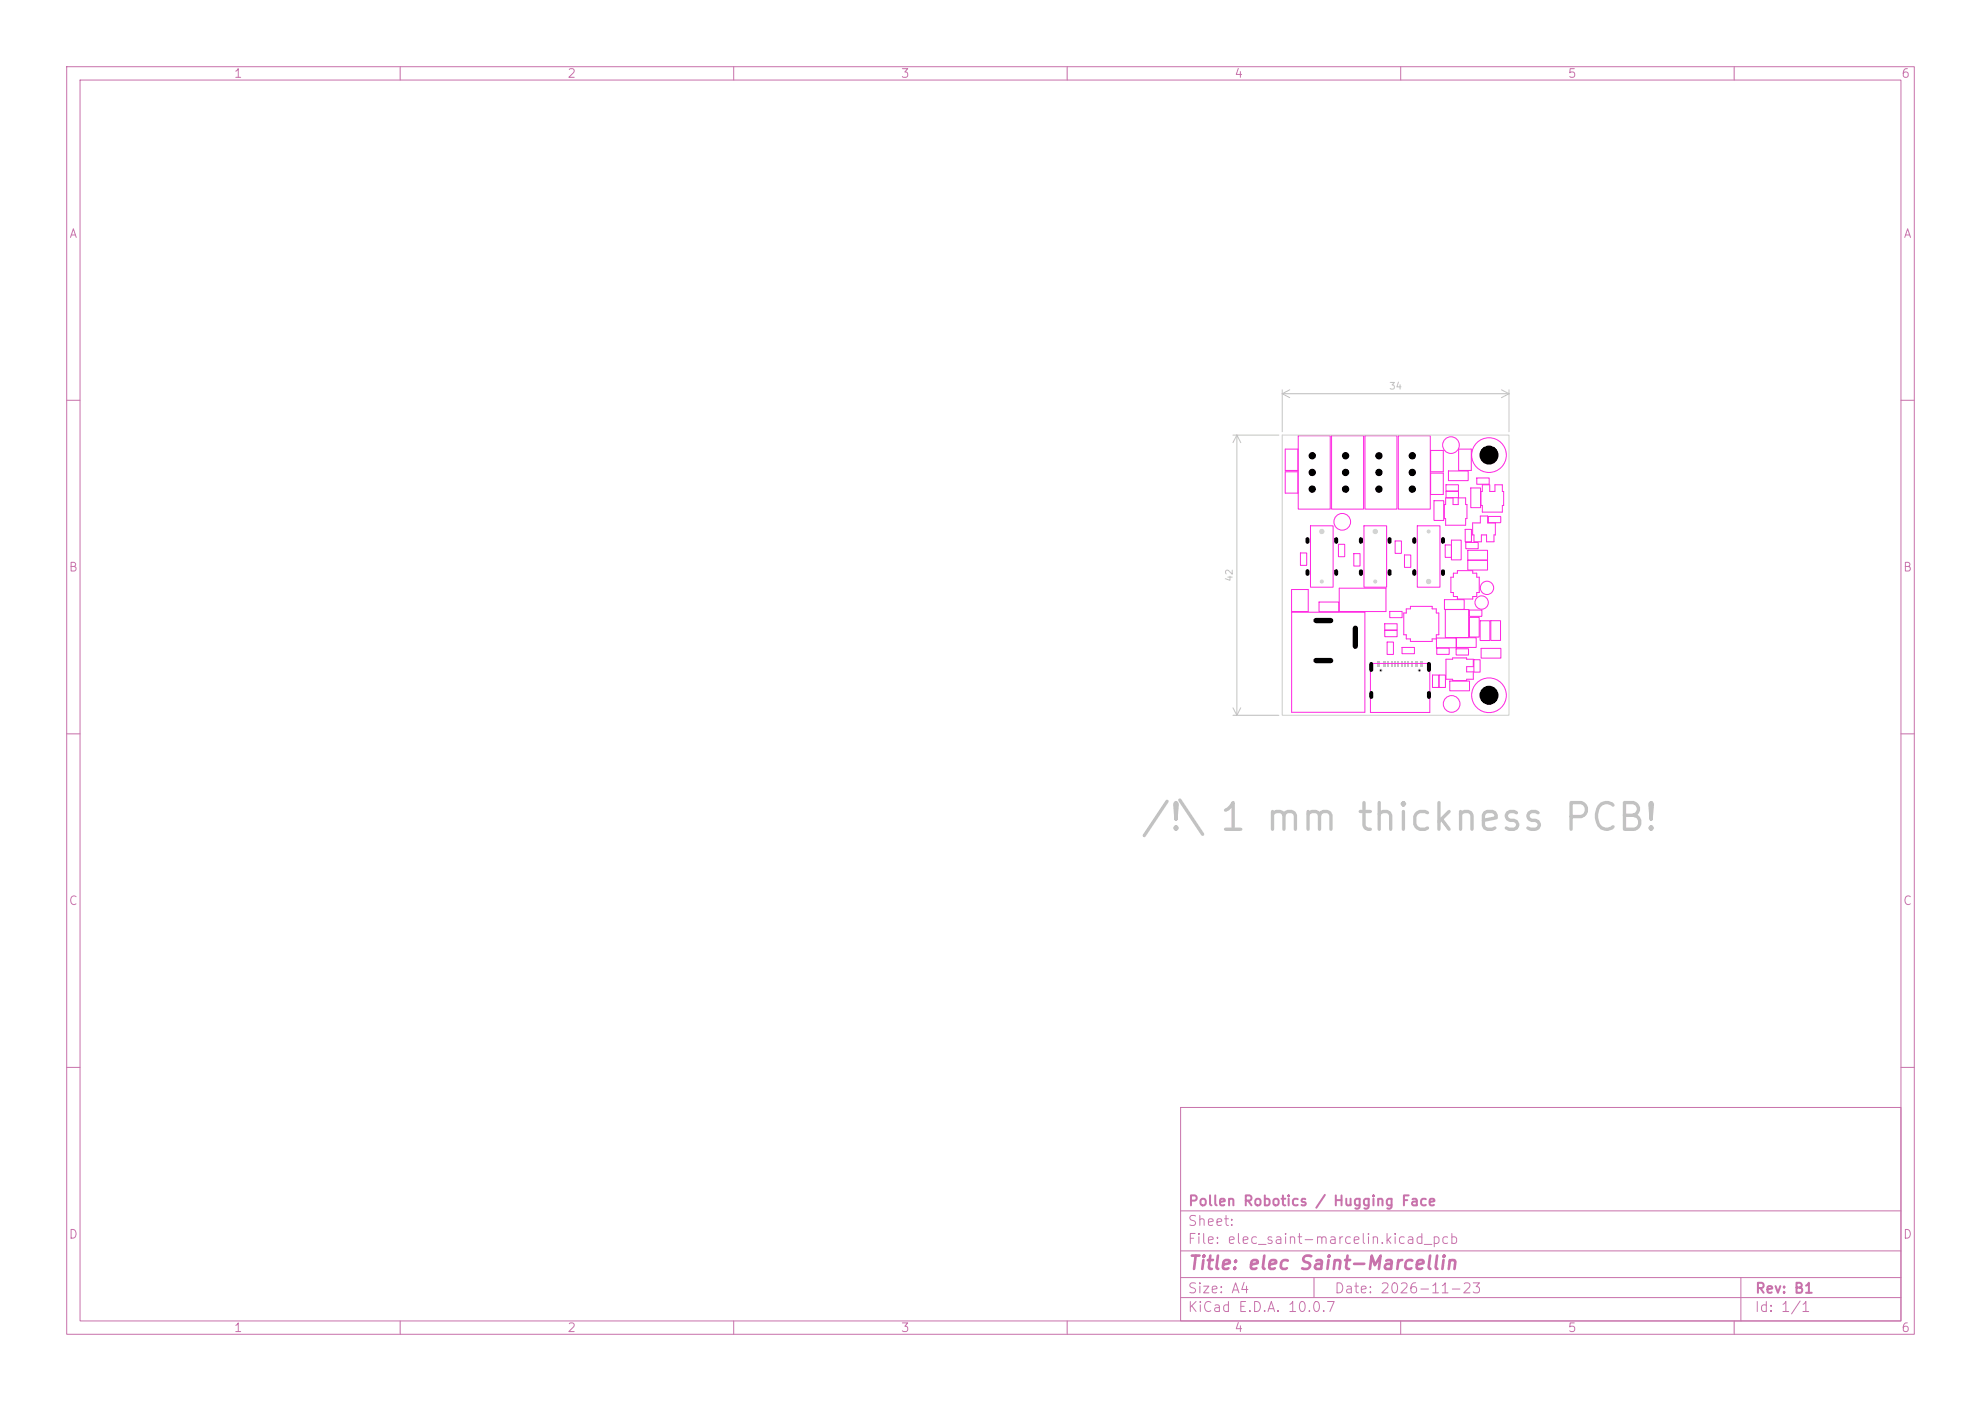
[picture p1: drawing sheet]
<svg xmlns="http://www.w3.org/2000/svg" width="297mm" height="210mm" viewBox="0 0 297 210" stroke-linecap="round" stroke-linejoin="round" font-family="sans-serif">
<g fill="none" stroke="#c872ab" stroke-width=".15">
<path d="M10 10h277v190h-277zM12 12h273v186h-273zM60 10v2M110 10v2M160 10v2M210 10v2M260 10v2M10 60h2M285 60h2M10 110h2M285 110h2M10 160h2"/>
<path d="M177 166h108v32h-108zM285 160h2M60 198v2M110 198v2M160 198v2M177 194.5h108M177 191.5h108M177 187.5h108M177 181.5h108M197 191.5v3M210 198v2M260 198v2"/>
<path d="M261 191.5v6.5"/>
</g>
<g fill="#c2c2c2">
<path d="M205.5 99.4h.2v1.1h-.2z"/>
<path d="M205.5 103.8h.2v.7h-.2z"/>
<path d="M206.5 99.1h.4v.9h-.4z"/>
<path d="M207.3 99.1h.4v.9h-.4z"/>
<path d="M208.1 99.1h.2v.9h-.2z"/>
<path d="M208.6 99.1h.2v.9h-.2z"/>
<path d="M209.1 99.1h.2v.9h-.2z"/>
<path d="M209.6 99.1h.2v.9h-.2z"/>
<path d="M210.1 99.1h.2v.9h-.2z"/>
<path d="M210.6 99.1h.2v.9h-.2z"/>
<path d="M211.1 99.1h.2v.9h-.2z"/>
<path d="M211.6 99.1h.2v.9h-.2z"/>
<path d="M212.1 99.1h.4v.9h-.4z"/>
<path d="M212.9 99.1h.4v.9h-.4z"/>
<path d="M214.1 99.4h.3v1.1h-.3z"/>
<path d="M214.1 103.8h.3v.7h-.3z"/>
</g>
<g fill="none" stroke="#ff26e2" stroke-width=".15">
<path d="M192.7 67.3h1.9v3.2h-1.9zM192.7 70.7h1.9v3.2h-1.9zM194.6 65.3h4.8v11h-4.8zM196.5 78.8h3.4v9.2h-3.4zM199.6 65.3h4.8v11h-4.8zM204.5 78.8h3.4v9.2h-3.4zM204.6 65.3h4.8v11h-4.8zM209.6 65.3h4.8v11h-4.8zM212.5 78.8h3.4v9.2h-3.4zM214.5 67.5h1.9v3.2h-1.9zM214.5 70.9h1.9v3.2h-1.9zM215 75.1h1.5v2.9h-1.5z"/>
<path d="M216.7 74.6h1.1v1h.8v-1h1.1v1h.2v2.1h-.2v1h-3v-1h-.2v-2.1h.2zM216.8 72.7h1.9v.9h-1.9zM216.8 73.7h1.9v.9h-1.9zM217.2 70.6h2.9v1.4h-2.9zM218.7 67.3h1.9v3.2h-1.9zM219.7 79.4h.9v1.8h-.9zM220.5 73.1h1.5v3h-1.5zM220.8 78.4h1.1v-1h1.1v1h1.2v1.8h-.2v1h-1.1v-1h-.8v1h-1.1v-1h-.2zM221.4 71.7h1.9v.9h-1.9zM222.2 72.7h1.1v1h.8v-1h1.1v1h.2v2.1h-.2v1h-3v-1h-.2v-2.1h.2zM223.1 77.4h1.9v1h-1.9zM193.6 88.4h2.5v3.3h-2.5z"/>
<path d="M193.6 91.8h11v15h-11zM195 82.9h.9v1.8h-.9zM197.8 90.2h2.9v1.5h-2.9zM200.7 81.6h.9v1.8h-.9zM200.8 88.2h7v3.5h-7zM203 83h.9v1.8h-.9zM205.5 99.4h8.9v7.4h-8.9zM207.6 94.5h1.9v.9h-1.9zM207.6 93.5h1.9v.9h-1.9zM208 96.2h.9v1.9h-.9zM208.4 91.7h1.8v.9h-1.8zM209.2 81.1h.9v1.9h-.9z"/>
<path d="M210.2 97.1h1.9v.9h-1.9zM210.6 83.2h.9v1.9h-.9zM210.8 91.3h.7v-.4h3.2v.4h.6v.6h.4v3.3h-.4v.6h-.6v.4h-3.2v-.4h-.7v-.6h-.3v-3.3h.3zM215.4 95.6h2.9v1.5h-2.9zM215.4 97.1h1.9v1h-1.9zM216.6 89.9h2.9v1.5h-2.9zM216.7 81.7h.9v1.9h-.9zM216.7 91.4h3.5v4.2h-3.5zM216.8 98.8h1v-.2h2.1v.2h1v1.1h-1v.8h1v1.1h-1v.2h-2.1v-.2h-1zM217.6 81h1.5v2.9h-1.5zM217.9 85.9h.6v-.4h2.3v.4h.6v.6h.4v2.3h-.4v.6h-.6v.4h-2.3v-.4h-.6v-.6h-.4v-2.3h.4zM218.3 97.3h1.9v.9h-1.9z"/>
<path d="M218.4 95.6h2.9v1.5h-2.9zM219.8 81.3h1.8v1h-1.8zM220.1 82.5h2.9v1.5h-2.9zM220.1 84h2.9v1.4h-2.9zM220.3 91.4h1.9v1h-1.9zM220.3 92.5h1.5v3h-1.5zM221 98.9h.9v1.9h-.9zM221.9 93.1h1.5v2.9h-1.5zM222.1 97.2h2.9v1.5h-2.9zM223.5 93h1.5v3h-1.5zM214.8 101.2h.9v1.9h-.9zM215.8 101.2h.9v1.9h-.9z"/>
<path d="M217.4 102.1h2.9v1.4h-2.9z"/>
<circle cx="201.2" cy="78.2" r="1.25"/>
<circle cx="217.5" cy="66.7" r="1.25"/>
<circle cx="223.2" cy="68.2" r="2.6"/>
<circle cx="222.1" cy="90.3" r="1"/>
<circle cx="222.9" cy="88.1" r="1"/>
<circle cx="217.6" cy="105.5" r="1.25"/>
<circle cx="223.2" cy="104.2" r="2.6"/>
</g>
<g fill="none" stroke="#c2c2c2" stroke-width=".15">
<path d="M192.2 58.4v6.3M192.2 59h34M192.2 59l1.2 .6M193.4 58.4l-1.2 .6M225.1 58.4l1.1 .6M226.2 58.4v6.3M226.2 59l-1.1 .6M184.9 65.2h6.8M185.4 65.2v42M185.4 65.2l.6 1.1M185.4 65.2l-.5 1.1M184.9 107.2h6.8"/>
<path d="M184.9 106.1l.5 1.1M186 106.1l-.6 1.1"/>
</g>
<g fill="none" stroke="#c2c2c2" stroke-width=".25">
<circle cx="207" cy="100.5" r=".12"/>
<circle cx="212.8" cy="100.5" r=".12"/>
</g>
<path d="M192.2 65.2h34v42h-34z" fill="none" stroke="#d0d2cd" stroke-width=".15"/>
<g fill="#d0d2cd">
<circle cx="206.2" cy="79.7" r=".4"/>
<circle cx="206.2" cy="87.2" r=".3"/>
<circle cx="198.2" cy="79.7" r=".4"/>
<circle cx="198.2" cy="87.2" r=".3"/>
<circle cx="214.2" cy="79.7" r=".3"/>
<circle cx="214.2" cy="87.2" r=".4"/>
</g>
<path d="M196 80.8v.4M196 85.6v.4M200.3 80.8v.4M200.3 85.6v.4M204 80.8v.4M204 85.6v.4M208.3 80.8v.4M208.3 85.6v.4M212 80.8v.4M212 85.6v.4M216.3 80.8v.4M216.3 85.6v.4" fill="none" stroke="#000" stroke-width=".61"/>
<g fill="#000" stroke="#000" stroke-width=".15">
<circle cx="196.7" cy="73.3" r=".47"/>
<circle cx="196.7" cy="70.8" r=".47"/>
<circle cx="196.7" cy="68.3" r=".47"/>
<circle cx="201.7" cy="73.3" r=".47"/>
<circle cx="201.7" cy="70.8" r=".47"/>
<circle cx="201.7" cy="68.3" r=".47"/>
<circle cx="206.7" cy="73.3" r=".47"/>
<circle cx="206.7" cy="70.8" r=".47"/>
<circle cx="206.7" cy="68.3" r=".47"/>
<circle cx="211.7" cy="73.3" r=".47"/>
<circle cx="211.7" cy="70.8" r=".47"/>
<circle cx="211.7" cy="68.3" r=".47"/>
<circle cx="223.2" cy="68.2" r="1.35"/>
<circle cx="207" cy="100.5" r=".05"/>
<circle cx="212.8" cy="100.5" r=".05"/>
<circle cx="223.2" cy="104.2" r="1.35"/>
</g>
<path d="M197.3 93h2.2M197.3 99h2.2M203.2 94.2v2.7" fill="none" stroke="#000" stroke-width=".8"/>
<path d="M205.6 99.5v.9M214.2 99.5v.9M205.6 103.9v.6M214.2 103.9v.6" fill="none" stroke="#000" stroke-width=".6"/>
<text font-size="4" fill="#c2c2c2" x="170.8" y="125.5">/!\ 1 mm thickness PCB!</text>
<text font-size="2" fill="#c872ab" x="178" y="190.8">Title: elec Saint-Marcellin</text>
<g font-size="1.5" fill="#c872ab">
<text x="178" y="184.1">Sheet:</text>
<text x="178" y="181.1">Pollen Robotics / Hugging Face</text>
<text x="178" y="186.8">File: elec_saint-marcelin.kicad_pcb</text>
<text x="178" y="197">KiCad E.D.A. 10.0.7</text>
<text x="178" y="194.2">Size: A4</text>
<text x="200" y="194.2">Date: 2026-11-23</text>
<text x="263" y="197">Id: 1/1</text>
<text x="263" y="194.2">Rev: B1</text>
</g>
<g font-size="1.3" fill="#c872ab">
<text x="35" y="12">1</text>
<text x="85" y="12">2</text>
<text x="135" y="12">3</text>
<text x="185" y="12">4</text>
<text x="235" y="12">5</text>
<text x="285" y="12">6</text>
<text x="10.3" y="36">A</text>
<text x="285.3" y="36">A</text>
<text x="10.2" y="86">B</text>
<text x="285.2" y="86">B</text>
<text x="10.2" y="136">C</text>
<text x="285.2" y="136">C</text>
<text x="10.2" y="186">D</text>
<text x="285.2" y="186">D</text>
<text x="35" y="200">1</text>
<text x="85" y="200">2</text>
<text x="135" y="200">3</text>
<text x="185" y="200">4</text>
<text x="235" y="200">5</text>
<text x="285" y="200">6</text>
</g>
<g font-size="1" fill="#c2c2c2">
<text x="208.2" y="58.6">34</text>
<text x="185" y="87.3" transform="rotate(-90 185 87.3)">42</text>
</g>
</svg>
